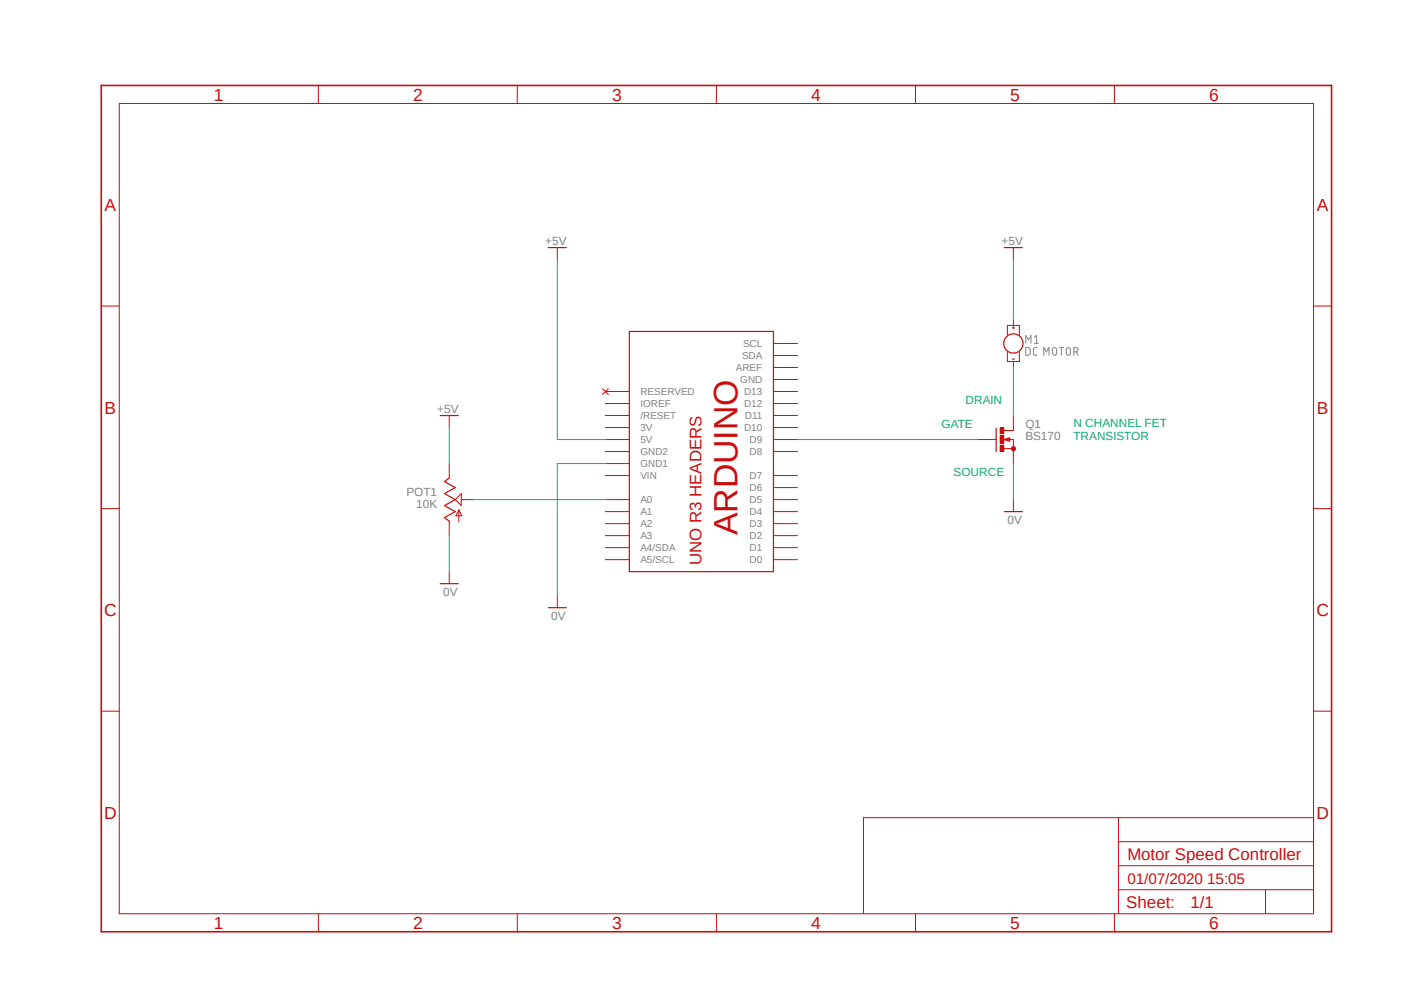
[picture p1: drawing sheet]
<svg xmlns="http://www.w3.org/2000/svg" width="297mm" height="210mm" viewBox="0 0 297 210" stroke-linecap="round" stroke-linejoin="round" font-family="sans-serif">
<path d="M20.9 17.7l261.2 179.9M282.1 17.7l-261.2 179.9" fill="none" stroke="#fff" stroke-width=".21"/>
<path d="M217 73.5l.7 .1 .2 .4v.7l-.4 .4h-.5zM217 72.6v-1.6l.6 .9 .5-.9v1.6M218.8 71.3l.5-.3v1.6M218.8 72.6h.9M219.3 73.5l-.6 .2-.1 1.1a.58 .58 0 0 0 .7 .3M220.8 75.1v-1.6l.6 .9 .5-.9v1.6M222.8 73.6a.44 .44 0 0 1 .7 .4v.7a.44 .44 0 0 1-.7 .4l-.2-.4v-.7zM224.1 73.5h.9M224.5 73.5v1.6M225.6 73.7l.2-.1a.44 .44 0 0 1 .6 .4v.7a.45 .45 0 0 1-.3 .4 .45 .45 0 0 1-.5-.2zM227.2 74.4h.4a.47 .47 0 0 0 .5-.4 .47 .47 0 0 0-.5-.5h-.4v1.6M227.7 74.4l.4 .7" fill="none" stroke="#808080" stroke-width=".21"/>
<g fill="none" stroke="#c90d0c" stroke-width=".21">
<path d="M67.4 18.1v3.8M109.4 18.1v3.8M151.6 18.1v3.8M193.7 18.1v3.8M235.8 18.1v3.8M25.2 21.9h252.7v171.4h-252.7zM117.9 52.4v2.5M21.4 64.7h3.8M163.6 77.7h5.1M163.6 72.6h5.1M163.6 75.2h5.1M277.9 64.7h3.8"/>
<path d="M95 87.9v2.5M95 98v3.1M127.5 82.2l1.2 1.2M128.1 87.9h5M128.1 90.4h5M128.1 93h5M128.1 95.5h5M128.1 85.3h5M128.1 82.8h5M128.1 98h5M128.7 82.2l-1.2 1.2M163.6 87.9h5.1"/>
<path d="M163.6 90.4h5.1M163.6 93h5.1M163.6 95.5h5.1M163.6 85.3h5.1M163.6 82.8h5.1M163.6 80.3h5.1M209.3 93h1.4M212.3 93h2.1v2.5M212.3 93l1.3-.4v.7zM212.3 94.9h2.1M214.4 90.4v.7h-2M21.4 107.6h3.8"/>
<path d="M95 110.2v3.1M96.3 105.7l1.3-1.3v2.5zM97.1 107.8v2.6M97.1 107.8l.6 1.3h-1.3zM97.6 105.7h2.5M128.1 105.7h5M128.1 108.2h5M128.1 110.7h5M128.1 113.3h5M128.1 115.8h5M128.1 118.4h5M128.1 100.6h5"/>
<path d="M163.6 105.7h5.1M163.6 108.2h5.1M163.6 110.7h5.1M163.6 113.3h5.1M163.6 115.8h5.1M163.6 118.4h5.1M163.6 103.1h5.1M163.6 100.6h5.1M277.9 107.6h3.8M95 120.9v2.5M117.9 126v2.5M21.4 150.4h3.8"/>
<path d="M277.9 150.4h3.8M236.6 172.9v20.4M236.6 178h41.3M277.9 172.9h-95.2v20.4M67.4 193.3v3.8M109.4 193.3v3.8M151.6 193.3v3.8M193.7 193.3v3.8M235.8 193.3v3.8M236.6 188.2h41.3M236.6 183.1h41.3M267.7 188.2v5.1"/>
</g>
<path d="M21.4 18.1h260.3v179h-260.3zM213.5 92.8l-.5 .2 .5 .1" fill="none" stroke="#c90d0c" stroke-width=".34"/>
<path d="M116 52.4h3.8M133.1 70.1h30.5v50.8h-30.5zM93.1 87.9h3.8M210.7 90.6v4.9M95 101.1l-1 .8 2.3 1.2-2.3 1.3 2.3 1.3-2.3 1.2 2.3 1.3-2.3 1.3 1 .7M93.1 123.4h3.8M116 128.5h3.8" fill="none" stroke="#c90d0c" stroke-width=".25"/>
<path d="M214.1 94.6l.3-.2 .3 .2 .1 .3-.1 .3-.3 .1-.3-.1-.1-.3h.5h-.5z" fill-rule="evenodd" fill="#c90d0c"/>
<path d="M214.1 94.6l.3-.2 .3 .2 .1 .3-.1 .3-.3 .1-.3-.1-.1-.3h.5h-.5z" fill="none" stroke="#c90d0c" stroke-width=".21"/>
<path d="M211.6 94.2h.7v1.3h-.7z" fill-rule="evenodd" fill="#c90d0c"/>
<path d="M211.6 94.2h.7v1.3h-.7z" fill="none" stroke="#c90d0c" stroke-width=".21"/>
<path d="M211.6 90.4h.7v1.3h-.7z" fill-rule="evenodd" fill="#c90d0c"/>
<path d="M211.6 90.4h.7v1.3h-.7z" fill="none" stroke="#c90d0c" stroke-width=".21"/>
<path d="M211.6 92.1h.7v1.8h-.7z" fill-rule="evenodd" fill="#c90d0c"/>
<g fill="none" stroke="#c90d0c" stroke-width=".21">
<path d="M214.4 52.4v2.5M213.1 70.9v-2.1h2.5v2.1M213.1 74.4v2.1h2.5v-2.1M214.1 69.3h.5M214.1 75.9h.5M214.4 67.6v1.2M214.4 69.1v.5M214.4 76.5v1.2M206.8 93h2.5M211.6 92.1h.7v1.8h-.7zM214.4 87.9v2.5M214.4 95.5v2.5"/>
<path d="M214.4 105.7v2.5"/>
</g>
<g fill="none" stroke="#c90d0c" stroke-width=".25">
<path d="M212.5 52.4h3.8M212.5 108.2h3.8"/>
<circle cx="214.4" cy="72.6" r="2.04"/>
</g>
<path d="M117.9 54.9v38.1h10.2M214.4 54.9v12.7M214.4 77.7v10.2M95 90.4v7.6M128.1 98h-10.2v28M168.7 93h38.1M214.4 98v7.7M95 113.3v7.6M100.1 105.7h28" fill="none" stroke="#0dab76" stroke-width=".21"/>
<text font-size="7.2" fill="#c90d0c" x="156" y="113.2" transform="rotate(-90 156 113.2)">ARDUINO</text>
<g font-size="3.7" fill="#c90d0c">
<text x="45.3" y="21.3">1</text>
<text x="87.4" y="21.3">2</text>
<text x="129.5" y="21.3">3</text>
<text x="171.6" y="21.3">4</text>
<text x="213.7" y="21.3">5</text>
<text x="255.8" y="21.3">6</text>
<text x="22.1" y="44.6">A</text>
<text x="278.6" y="44.6">A</text>
<text x="22.1" y="87.5">B</text>
<text x="278.6" y="87.5">B</text>
<text x="22" y="130.3">C</text>
<text x="278.5" y="130.3">C</text>
<text x="22" y="173.1">D</text>
<text x="278.5" y="173.1">D</text>
<text x="45.3" y="196.5">1</text>
<text x="87.4" y="196.5">2</text>
<text x="129.5" y="196.5">3</text>
<text x="171.6" y="196.5">4</text>
<text x="213.7" y="196.5">5</text>
<text x="255.8" y="196.5">6</text>
</g>
<g font-size="3.6" fill="#c90d0c">
<text x="148.4" y="119.6" transform="rotate(-90 148.4 119.6)">UNO R3 HEADERS</text>
<text x="238.5" y="181.8">Motor Speed Controller</text>
<text x="251.8" y="192">1/1</text>
<text x="238.3" y="192.1">Sheet:</text>
</g>
<text font-size="3.2" fill="#c90d0c" x="238.5" y="186.9">01/07/2020 15:05</text>
<g font-size="2.5" fill="#808080">
<text x="115.4" y="51.7">+5V</text>
<text x="211.9" y="51.7">+5V</text>
<text x="92.5" y="87.3">+5V</text>
<text x="216.9" y="93">BS170</text>
<text x="216.9" y="90.4">Q1</text>
<text x="86" y="104.9">POT1</text>
<text x="88.1" y="107.4">10K</text>
<text x="213.1" y="110.7">0V</text>
<text x="93.8" y="126">0V</text>
<text x="116.6" y="131.1">0V</text>
</g>
<g font-size="2.5" fill="#0dab76">
<text x="204.3" y="85.3">DRAIN</text>
<text x="199.2" y="90.4">GATE</text>
<text x="227.1" y="90.3">N CHANNEL FET</text>
<text x="227.1" y="93">TRANSISTOR</text>
<text x="201.7" y="100.6">SOURCE</text>
</g>
<g font-size="2.1" fill="#808080">
<text x="157" y="75.9">SDA</text>
<text x="157.2" y="73.4">SCL</text>
<text x="135.5" y="83.6">RESERVED</text>
<text x="155.7" y="78.5">AREF</text>
<text x="156.6" y="81">GND</text>
<text x="157.4" y="83.6">D13</text>
<text x="135.5" y="88.6">/RESET</text>
<text x="135.5" y="86.1">IOREF</text>
<text x="157.4" y="86.1">D12</text>
<text x="157.6" y="88.6">D11</text>
<text x="135.5" y="91.2">3V</text>
<text x="135.5" y="93.7">5V</text>
<text x="157.4" y="91.2">D10</text>
<text x="158.6" y="93.7">D9</text>
<text x="135.5" y="98.8">GND1</text>
<text x="135.5" y="96.3">GND2</text>
<text x="135.5" y="101.3">VIN</text>
<text x="158.6" y="101.3">D7</text>
<text x="158.6" y="96.3">D8</text>
<text x="135.5" y="106.4">A0</text>
<text x="158.6" y="106.4">D5</text>
<text x="158.6" y="103.9">D6</text>
<text x="135.5" y="109">A1</text>
<text x="135.5" y="111.5">A2</text>
<text x="158.6" y="111.5">D3</text>
<text x="158.6" y="109">D4</text>
<text x="135.5" y="114">A3</text>
<text x="135.5" y="116.6">A4/SDA</text>
<text x="135.5" y="119.1">A5/SCL</text>
<text x="158.6" y="119.1">D0</text>
<text x="158.6" y="116.6">D1</text>
<text x="158.6" y="114">D2</text>
</g>
</svg>
